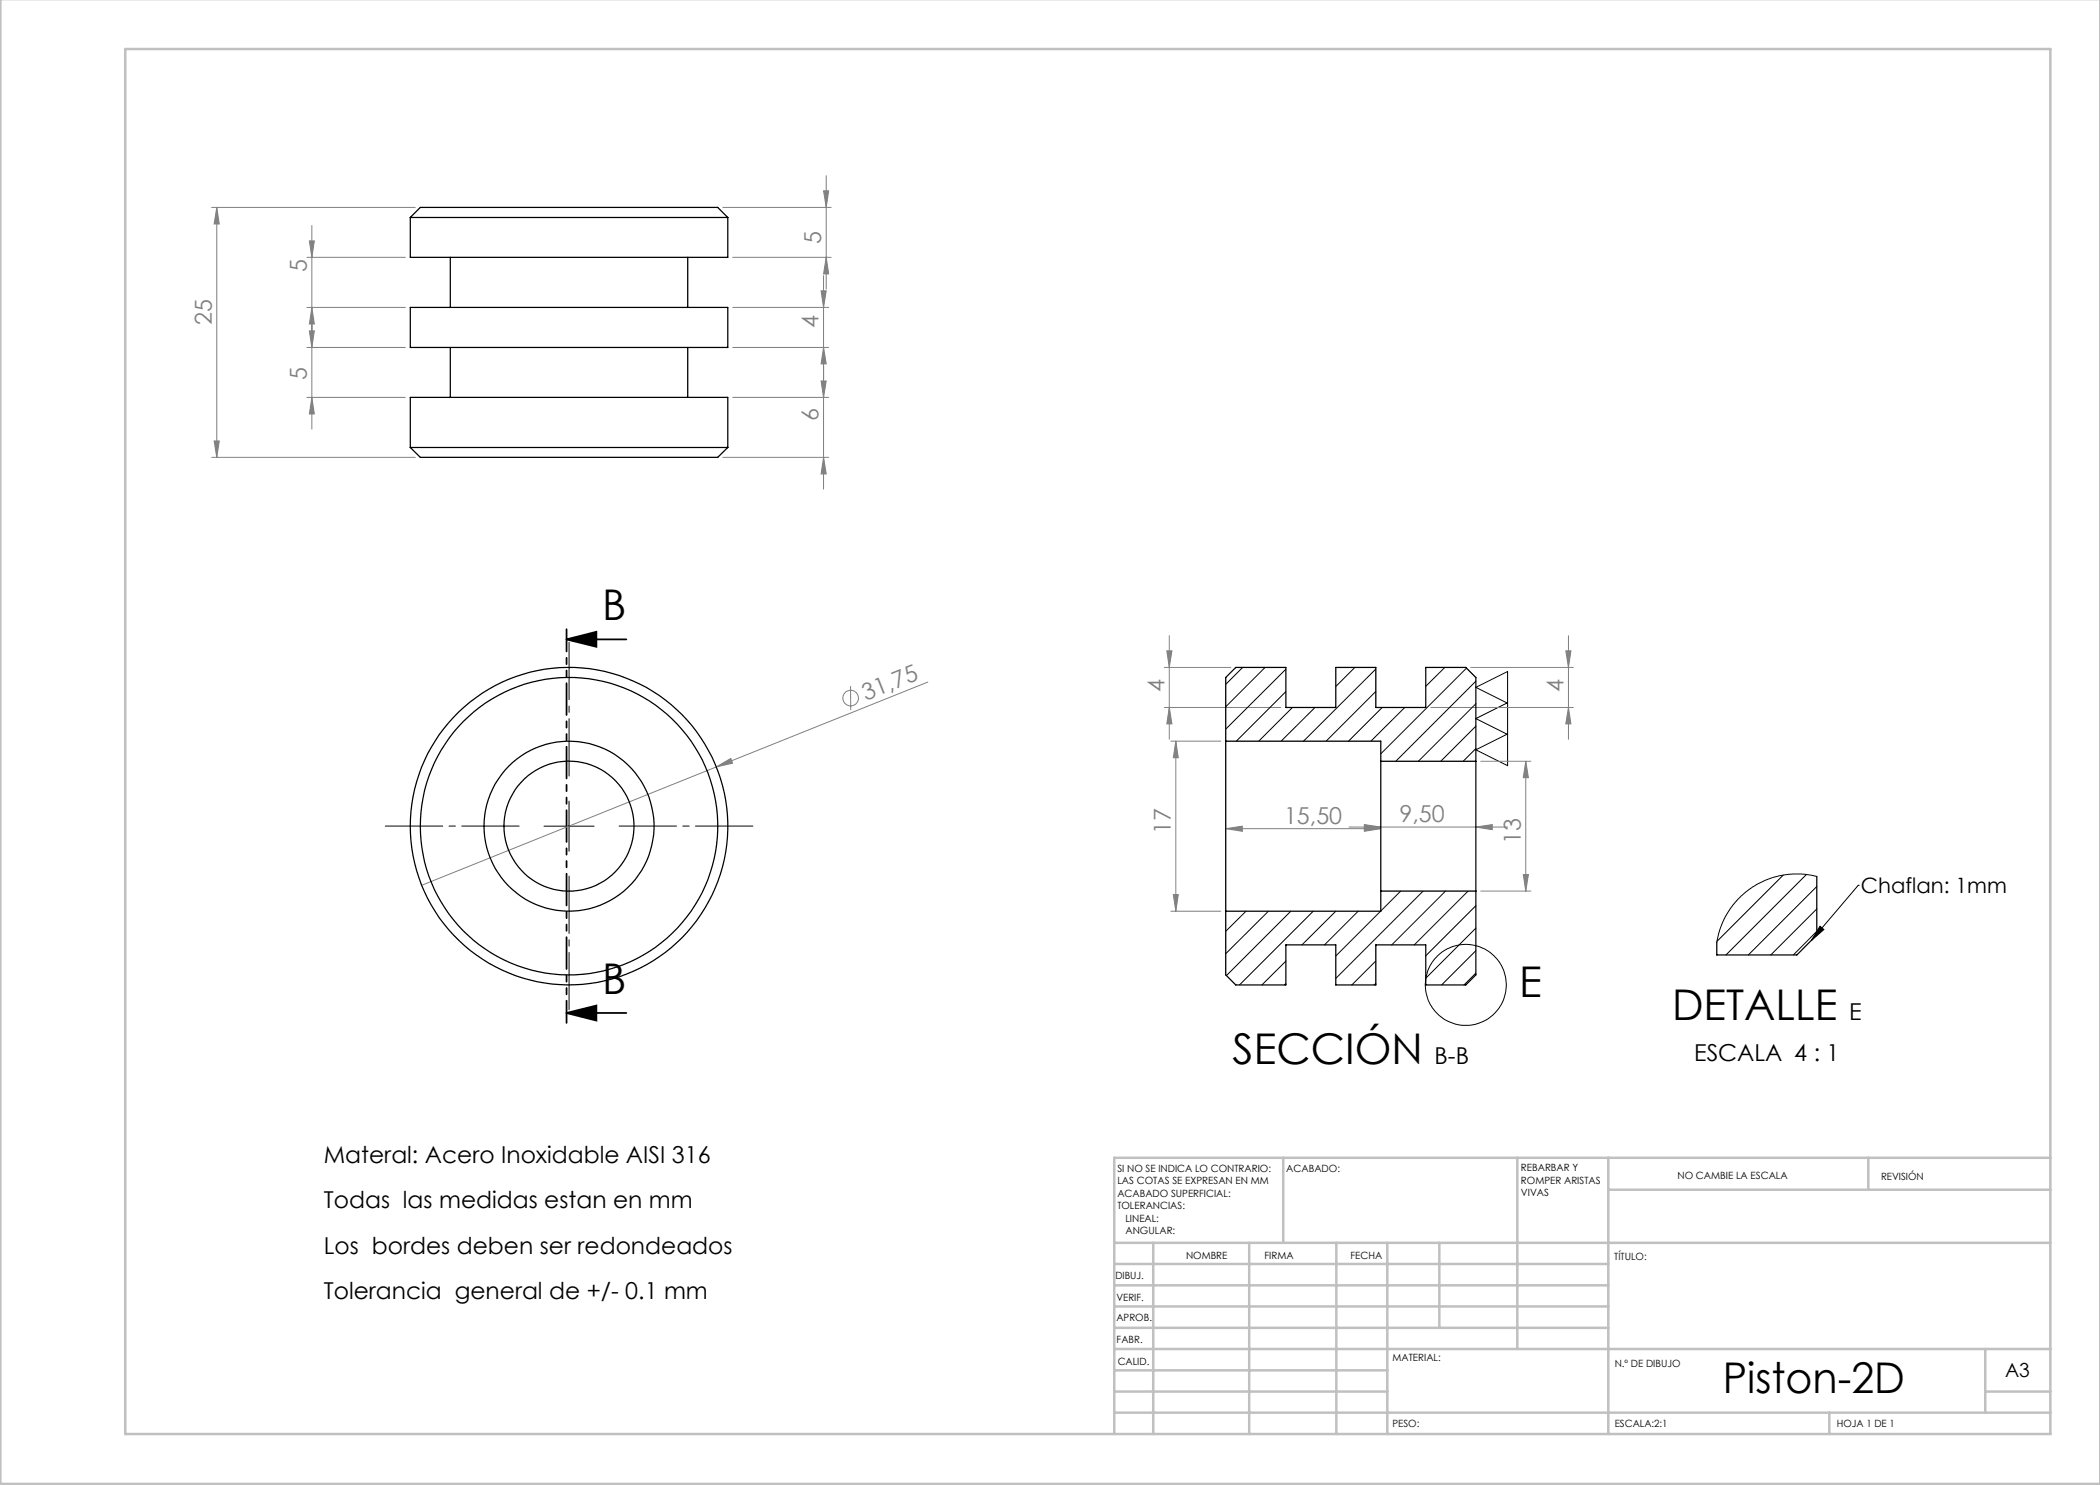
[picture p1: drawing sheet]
<svg xmlns="http://www.w3.org/2000/svg" width="420mm" height="297mm" viewBox="0 0 420 297" stroke-linecap="round" stroke-linejoin="round" font-family="sans-serif">
<g fill="none" stroke="#808080" stroke-width=".2">
<path d="M164.7 38.2h1l-.5 3.3zM165.2 35.1v22.7M42.3 41.5h40.7M43.4 41.5v50M43.4 41.5l.5 3.3h-1.1zM61.4 51.5h19.7M61.9 48.2h1l-.5 3.3zM62.4 45.1v40.7M144.6 41.5h21.6M146.5 51.5h19.7M164.2 58.2h1l-.5 3.3zM164.7 55.1v42.7"/>
<path d="M165.2 51.5l.5 3.3h-1zM61.4 79.5h19.7M61.4 69.5h19.7M61.4 61.5h19.7M61.9 66.2h1l-.5 3.3zM62.4 79.5l.5 3.3h-1zM62.4 61.5l.5 3.3h-1zM146.5 79.5h19.2M146.5 69.5h19.2M146.5 61.5h19.2M164.2 76.2h1l-.5 3.3zM164.7 69.5l.5 3.3h-1z"/>
<path d="M42.3 91.5h40.7M42.8 88.2h1.1l-.5 3.3zM144.6 91.5h21.1M164.7 91.5l.5 3.3h-1zM170.1 137.2v4.8M185.6 136.4l-101.3 40.7M232.9 133.5h13.3M233.4 130.2h1l-.5 3.3zM233.9 127.1v20.7M294.1 133.5h20.6M313.2 130.2h1l-.5 3.3zM313.7 127.1v20.7"/>
<path d="M143.3 153.4l2.9-1.7 .3 .9zM232.9 141.5h23.3M233.9 141.5l.5 3.3h-1zM234.2 148.2h10M235.2 148.2l.5 3.3h-1zM235.2 148.2v34M286.2 141.5h28.5M296.2 152.3h10M305.2 152.3v25.9M305.2 152.3l.5 3.2h-1zM313.7 141.5l.5 3.3h-1zM234.7 178.9h1l-.5 3.3z"/>
<path d="M245.1 165.7l3.4-.5v1.1zM245.1 165.7h31.1M269.8 165.4h31.7M272.9 164.9l3.3 .5-3.3 .5zM272.9 165.2l3.3 .5-3.3 .6zM295.2 165.4l3.3-.5v1zM296.2 178.2h10M304.7 174.9h1l-.5 3.3zM234.2 182.2h10"/>
<circle cx="170.1" cy="139.6" r="1.57"/>
</g>
<g fill="none" stroke="#000" stroke-width=".2">
<path d="M301.5 140.6l-6.3-3.1 6.3-3.2v18.8l-6.3-3.1 6.3-3.2M301.5 140.5l-6.3 3.2 6.3 3.2M108.8 165.2h10M113.8 160.2v10M371.7 177.1h.1M371.7 177.1l-9.4 11M364 185.2l.8 .7-2.5 2.2z"/>
<circle cx="293.2" cy="197" r="8.1"/>
</g>
<path d="M113.3 127.9l6-1.5v3zM113.3 127.9h12M113.3 202.6l6-1.5v3zM113.3 202.6h12" fill="none" stroke="#000" stroke-width=".35"/>
<path d="M113.8 155.2v-26.7M103.8 165.2h-26.7M113.8 175.2v26.8M123.8 165.2h26.8" fill="none" stroke="#000" stroke-width=".2" stroke-dasharray="15.2 1.3 1.3 1.3" stroke-dashoffset="3.8"/>
<path d="M113.3 125.8v78.8" fill="none" stroke="#000" stroke-width=".35" stroke-dasharray="6.3 1.3 1.3 1.3 1.3 1.3" stroke-dashoffset="1.9"/>
<g fill="none" stroke="#c0c0c0" stroke-width=".5">
<path d="M.1 -.1v296.9h419.9M25 9.8h385.1v277h-385.1zM256.6 231.6v17M303.5 231.6v38.2M321.7 231.6v55.2M321.7 237.9h88.4M373.7 231.6v6.3M410.1 231.6h-187.3v55.2M222.8 248.6h187.3M222.8 257.1h98.9M222.8 252.8h98.9M230.6 248.6v38.2"/>
<path d="M249.8 248.6v38.2M267.3 248.6v38.2M277.5 248.6v38.2M287.9 248.6v17M222.8 265.6h98.9M222.8 261.3h98.9M222.8 278.3h54.7M222.8 274.1h54.7M222.8 269.8h187.3M397.1 278.3h13M397.1 269.8v12.7M222.8 282.5h187.3"/>
<path d="M365.9 282.5v4.3"/>
</g>
<g fill="#000">
<path d="M364 185.2l.8 .7-2.5 2.2z"/>
<path d="M113.3 127.9l6-1.5v3zM113.3 202.6l6-1.5v3z"/>
</g>
<g fill="#808080">
<path d="M143.3 153.4l2.9-1.7 .3 .9z"/>
<path d="M295.2 165.4l3.3-.5v1zM272.9 164.9l3.3 .5-3.3 .5z"/>
<path d="M245.1 165.7l3.4-.5v1.1zM272.9 165.2l3.3 .5-3.3 .6z"/>
<path d="M164.7 91.5l.5 3.3h-1zM164.2 76.2h1l-.5 3.3zM164.7 69.5l.5 3.3h-1zM164.2 58.2h1l-.5 3.3zM165.2 51.5l.5 3.3h-1zM164.7 38.2h1l-.5 3.3zM62.4 79.5l.5 3.3h-1zM61.9 66.2h1l-.5 3.3zM62.4 61.5l.5 3.3h-1zM61.9 48.2h1l-.5 3.3zM42.8 88.2h1.1l-.5 3.3zM43.4 41.5l.5 3.3h-1.1zM304.7 174.9h1l-.5 3.3zM305.2 152.3l.5 3.2h-1z"/>
<path d="M233.9 141.5l.5 3.3h-1zM233.4 130.2h1l-.5 3.3z"/>
<path d="M235.2 148.2l.5 3.3h-1zM234.7 178.9h1l-.5 3.3zM313.2 130.2h1l-.5 3.3zM313.7 141.5l.5 3.3h-1z"/>
</g>
<g fill="none" stroke="#000" stroke-width=".25">
<path d="M82.1 43.5l2-2h59.4l2.1 2M82.1 43.5h63.5M82.1 43.5v8h63.5v-8M90.1 51.5v10M137.5 51.5v10M82.1 61.5h63.5v8h-63.5zM90.1 69.5v10M137.5 69.5v10M82.1 89.5v-10h63.5v10M82.1 89.5h63.5M82.1 89.5l2 2h59.4l2.1-2M245.1 148.2v34"/>
<path d="M245.1 148.2h31.1v4.1M245.1 148.2v-12.7l2.1-2h10v8h10v-8h8v8h10v-8h8l2 2v16.8M276.2 152.3v25.9M276.2 152.3h19M295.2 152.3v25.9M276.2 178.2h19M276.2 178.2v4h-31.1M295.2 178.2v16.8l-2 2h-8v-8h-10v8h-8v-8h-10v8h-10l-2.1-2v-12.8M363.4 175.3v11.7l-4 4h-16v-2.5"/>
<circle cx="113.8" cy="165.2" r="13"/>
<circle cx="113.8" cy="165.2" r="31.7"/>
<circle cx="113.8" cy="165.2" r="17"/>
<circle cx="113.8" cy="165.2" r="29.7"/>
</g>
<g fill="none" stroke="#000" stroke-width=".2">
<path d="M248.5 133.5l-3.4 3.4M253 133.5l-7.9 7.9M257.2 133.8l-12.1 12M257.2 138.3l-9.9 9.9M271 133.5l-3.8 3.8M275.2 133.8l-14.5 14.4M275.2 138.3l-10 9.9M289 133.5l-3.8 3.8M293.3 133.6l-17.1 17.2M295.2 136.2l-16 16.1M258.5 141.5l-6.8 6.7M263 141.5l-6.8 6.7"/>
<path d="M276.4 141.5l-6.7 6.7M281 141.5l-6.8 6.7M295.2 140.8l-11.5 11.5M295.2 145.2l-7.1 7.1M295.2 149.7l-2.6 2.6M280.1 178.2l-12.9 13M284.6 178.2l-17.4 17.5M289.1 178.2l-10.8 10.8M293.6 178.2l-10.7 10.8M356.7 175l-13.3 13.3M361.3 174.9l-16.1 16.1M363.4 175.3l-3.1-.5-3.2 .1-3.1 .8-3.4 1.7-2.3 1.8-2.3 2.7-.9 1.3-1 2.2-.7 3.1"/>
<path d="M363.4 177.3l-13.7 13.7M249.2 182.2l-4.1 4.1M253.7 182.2l-8.6 8.5M257.2 192.2l-4.8 4.8M257.2 196.7l-.3 .3M258.2 182.2l-12.9 12.9M262.6 182.2l-14.7 14.8M267.2 182.2l-6.8 6.8M271.6 182.2l-6.7 6.8M275.2 192.2l-4.8 4.8M275.2 196.7l-.4 .3M295.2 181.1l-10 10.1"/>
<path d="M295.2 185.6l-10 10M295.2 190.1l-6.9 6.9M295.2 194.6l-2.4 2.4M363.4 181.8l-9.2 9.2M363.4 186.3l-4.7 4.7"/>
</g>
<g font-size="8.5">
<text x="120.5" y="124.1">B</text>
<text x="120.5" y="198.8">B</text>
<text x="303.8" y="199.5">E</text>
<text x="334.4" y="204.1">DETALLE</text>
<text x="246.5" y="212.9">SECCIÓN</text>
<text x="344.6" y="278.5">Piston-2D</text>
</g>
<g font-size="4.7" fill="#808080">
<text x="164.2" y="48.7" transform="rotate(-90 164.2 48.7)">5</text>
<text x="61.4" y="54.4" transform="rotate(-90 61.4 54.4)">5</text>
<text x="42.3" y="64.9" transform="rotate(-90 42.3 64.9)">25</text>
<text x="163.7" y="65.7" transform="rotate(-90 163.7 65.7)">4</text>
<text x="61.4" y="76" transform="rotate(-90 61.4 76)">5</text>
<text x="163.7" y="84.2" transform="rotate(-90 163.7 84.2)">6</text>
<text x="173.2" y="140.2" transform="rotate(-22 173.2 140.2)">31,75</text>
<text x="232.9" y="138.5" transform="rotate(-90 232.9 138.5)">4</text>
<text x="312.7" y="138.5" transform="rotate(-90 312.7 138.5)">4</text>
<text x="234.2" y="166.8" transform="rotate(-90 234.2 166.8)">17</text>
<text x="256.8" y="164.7">15,50</text>
<text x="279.9" y="164.4">9,50</text>
<text x="304.2" y="168.8" transform="rotate(-90 304.2 168.8)">13</text>
</g>
<g font-size="4.7">
<text x="369.8" y="204.1">E</text>
<text x="286.9" y="212.8">B-B</text>
<text x="338.8" y="212.3">ESCALA 4 : 1</text>
<text x="64.8" y="232.6">Materal: Acero Inoxidable AISI 316</text>
<text x="64.8" y="241.7">Todas las medidas estan en mm</text>
<text x="64.8" y="250.7">Los bordes deben ser redondeados</text>
<text x="64.8" y="259.8">Tolerancia general de +/- 0.1 mm</text>
</g>
<text font-size="4.2" x="372.2" y="178.7">Chaflan: 1mm</text>
<text font-size="3.9" x="401" y="275.4">A3</text>
<g font-size="2">
<text x="223.5" y="234.4">SI NO SE INDICA LO CONTRARIO:</text>
<text x="223.5" y="236.9">LAS COTAS SE EXPRESAN EN MM</text>
<text x="223.5" y="239.4">ACABADO SUPERFICIAL:</text>
<text x="257.2" y="234.4">ACABADO:</text>
<text x="304.2" y="234.3">REBARBAR Y</text>
<text x="304.2" y="236.8">ROMPER ARISTAS</text>
<text x="304.2" y="239.3">VIVAS</text>
<text x="335.5" y="235.8">NO CAMBIE LA ESCALA</text>
<text x="376.2" y="236">REVISIÓN</text>
<text x="223.5" y="241.9">TOLERANCIAS:</text>
<text x="225.1" y="244.4">LINEAL:</text>
<text x="225.1" y="246.9">ANGULAR:</text>
<text x="237.2" y="251.8">NOMBRE</text>
<text x="252.9" y="251.7">FIRMA</text>
<text x="270.1" y="251.7">FECHA</text>
<text x="223.1" y="255.9">DIBUJ.</text>
<text x="322.8" y="252">TÍTULO:</text>
<text x="223.3" y="260.1">VERIF.</text>
<text x="223.3" y="264.2">APROB.</text>
<text x="223.3" y="268.6">FABR.</text>
<text x="223.5" y="272.9">CALID.</text>
<text x="278.5" y="272.3">MATERIAL:</text>
<text x="323" y="273.4">N.º DE DIBUJO</text>
<text x="278.5" y="285.3">PESO:</text>
<text x="323" y="285.4">ESCALA:2:1</text>
<text x="367.4" y="285.4">HOJA 1 DE 1</text>
</g>
</svg>
